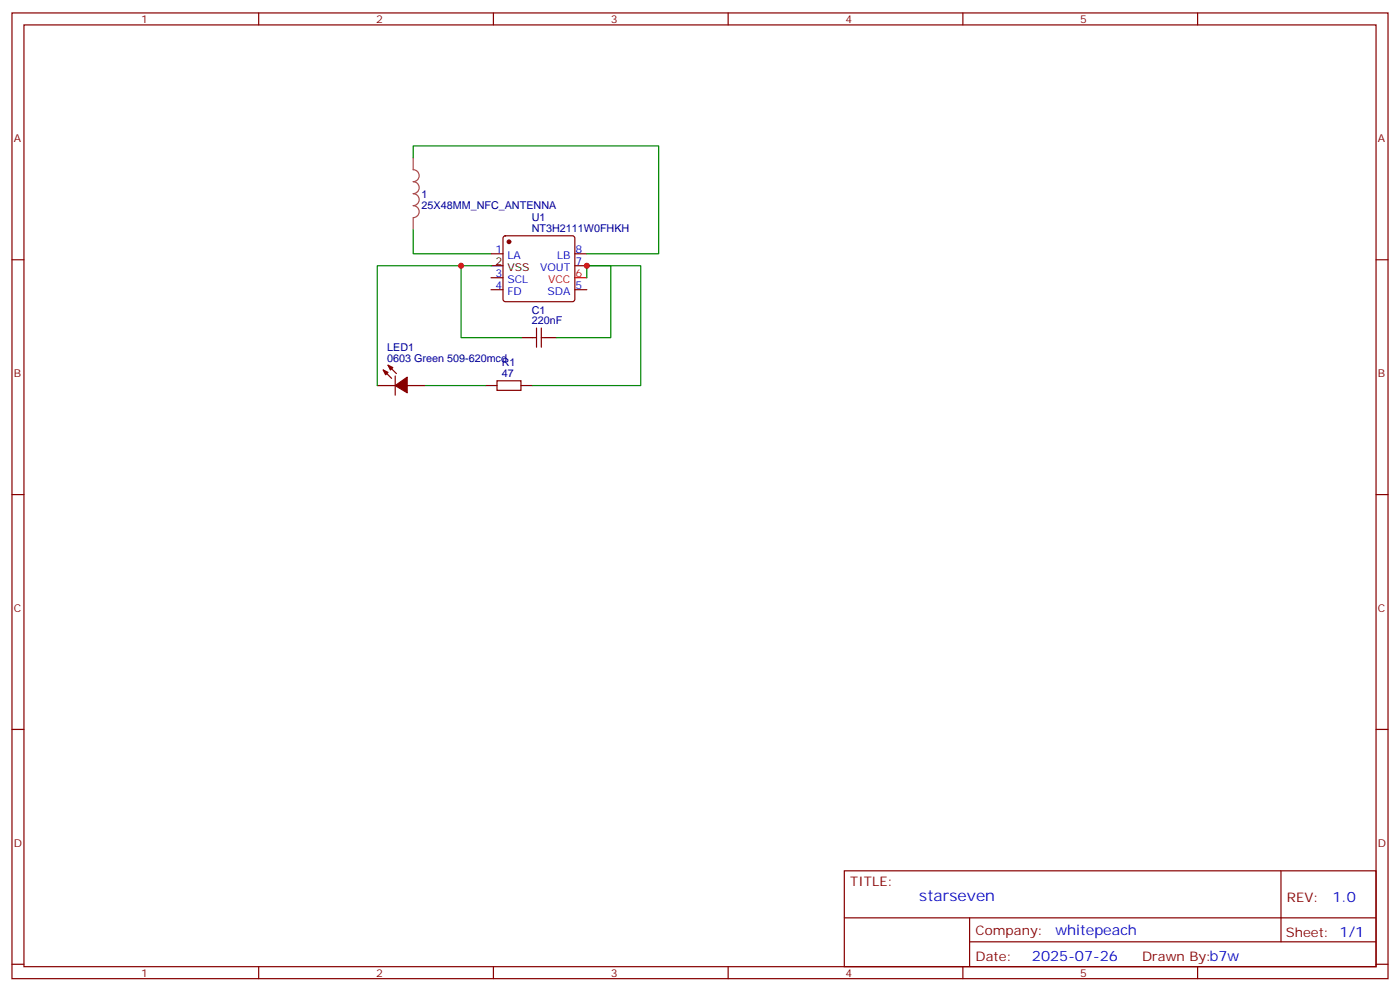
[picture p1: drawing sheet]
<svg xmlns="http://www.w3.org/2000/svg" width="412mm" height="292mm" viewBox="0 0 412 292" stroke-linecap="round" stroke-linejoin="round" font-family="sans-serif">
<g fill="none" stroke="#870000" stroke-width=".35">
<path d="M3.5 3.8h405.4v284.3h-405.4zM7.1 7.3h398.2v277.3h-398.2zM76.2 3.8v3.5M145.3 3.8v3.5M214.5 3.8v3.5M283.6 3.8v3.5M352.8 3.8v3.5M3.5 76.5h3.6M144.6 74.7h3.6M148.4 69.6l.5-.2h19.7l.5 .2 .2 .5v18l-.2 .5-.5 .2h-19.7l-.5-.2-.2-.5v-18zM169.3 74.7h3.6M169.3 78.2h3.6"/>
<path d="M405.3 76.5h3.6M144.6 85.3h3.6M144.6 81.8h3.6M157 99.4h1M158 96.6v5.6M159.5 96.6v5.6M159.5 99.4h1M169.3 85.3h3.6M111.1 113.5h5.3M112.9 108.9l2.5 2.5M114.3 107.5l2.5 2.5M116.4 110.7v5.6"/>
<path d="M119.9 113.5h5.3M146.4 112.1h7.1v2.8h-7.1zM3.5 145.6h3.6M405.3 145.6h3.6M3.5 214.8h3.6M405.3 214.8h3.6M248.7 256.4h156.6v28.2h-156.6zM377.3 256.4v20.9M248.7 270.2h156.5M285.6 277.3h119.6M285.6 270.2v14.2M3.5 283.9h3.6"/>
<path d="M76.2 284.6v3.5M145.3 284.6v3.5M214.5 284.6v3.5M283.6 284.6v3.5M352.8 284.6v3.5M405.3 283.9h3.6"/>
</g>
<path d="M169.3 81.8h3.6" fill="none" stroke="#f00" stroke-width=".35"/>
<path d="M144.6 78.2h3.6M153.5 99.4h3.5M160.5 99.4h3.5M142.9 113.5h3.5M153.5 113.5h3.5" fill="none" stroke="#000" stroke-width=".35"/>
<g fill="#870000" stroke="#870000" stroke-width=".35">
<path d="M116.4 113.5l3.5-2.4v4.5z"/>
<path d="M114.3 107.5l1.4 .7-.7 .7z"/>
<path d="M112.9 108.9l1.4 .7-.7 .7z"/>
<circle cx="149.9" cy="71.2" r=".53"/>
</g>
<path d="M121.7 46.5v3.5a1.76 1.76 0 0 1 1.8 1.7 1.76 1.76 0 0 1-1.8 1.8 1.76 1.76 0 0 1 1.8 1.8 1.76 1.76 0 0 1-1.8 1.7 1.76 1.76 0 0 1 1.8 1.8 1.76 1.76 0 0 1-1.8 1.8 1.76 1.76 0 0 1 1.8 1.7 1.76 1.76 0 0 1-1.8 1.8M121.7 64.2v3.5" fill="none" stroke="#a64a4a" stroke-width=".35"/>
<path d="M121.7 46.5v-3.5h72.3v31.7h-21.1M121.7 67.7v7h22.9M135.8 78.2h-24.7v35.3M144.6 78.2h-8.8v21.2h17.7M172.9 78.2h15.8v35.3h-31.7M172.9 81.8v-3.6h7v21.2h-15.9M125.2 113.5h17.7" fill="none" stroke="#008700" stroke-width=".35"/>
<g fill="#c00">
<circle cx="172.9" cy="78.2" r=".88"/>
<circle cx="135.8" cy="78.2" r=".88"/>
</g>
<text font-size="4.6" fill="#00f" x="270.8" y="265.4">starseven</text>
<g font-size="4.2" fill="#00f">
<text x="392.5" y="265.7">1.0</text>
<text x="310.9" y="275.2">whitepeach</text>
<text x="304" y="283">2025-07-26</text>
</g>
<g font-size="3.9" fill="#800">
<text x="250.5" y="261">TITLE:</text>
<text x="379.1" y="265.7">REV:</text>
<text x="287.4" y="275.2">Company:</text>
<text x="378.7" y="275.8">Sheet: 1/1</text>
<text x="287.4" y="282.9">Date:</text>
<text x="336.4" y="282.9">Drawn By:b7w</text>
</g>
<g font-size="3.2" fill="#800">
<text x="41.6" y="6.8">1</text>
<text x="110.8" y="6.8">2</text>
<text x="179.9" y="6.8">3</text>
<text x="249.1" y="6.8">4</text>
<text x="318.2" y="6.8">5</text>
<text x="4.1" y="41.9">A</text>
<text x="405.9" y="41.9">A</text>
<text x="4.1" y="111.1">B</text>
<text x="405.9" y="111.1">B</text>
<text x="4.1" y="180.2">C</text>
<text x="405.9" y="180.2">C</text>
<text x="4.1" y="249.3">D</text>
<text x="405.9" y="249.3">D</text>
<text x="41.6" y="287.6">1</text>
<text x="110.8" y="287.6">2</text>
<text x="179.9" y="287.6">3</text>
<text x="249.1" y="287.6">4</text>
<text x="318.2" y="287.6">5</text>
</g>
<g font-size="3.2" fill="#000080">
<text x="124.2" y="58.2">1</text>
<text x="124.2" y="61.4">25X48MM_NFC_ANTENNA</text>
<text x="156.6" y="65.2">U1</text>
<text x="156.6" y="68.4">NT3H2111W0FHKH</text>
<text x="156.6" y="95.5">220nF</text>
<text x="156.6" y="92.3">C1</text>
<text x="114.1" y="106.5">0603 Green 509-620mcd</text>
<text x="114.1" y="103.3">LED1</text>
<text x="147.8" y="107.8">R1</text>
<text x="147.8" y="111.1">47</text>
</g>
<g font-size="3.2">
<text x="146" y="77.9">2</text>
<text x="149.5" y="79.7">VSS</text>
</g>
<g font-size="3.2" fill="#00f">
<text x="146" y="74.4">1</text>
<text x="149.5" y="76.1">LA</text>
<text x="164.1" y="76.1">LB</text>
<text x="169.5" y="74.4">8</text>
<text x="169.5" y="77.9">7</text>
<text x="146" y="81.4">3</text>
<text x="149.5" y="83.2">SCL</text>
<text x="159.1" y="79.7">VOUT</text>
<text x="146" y="84.9">4</text>
<text x="149.5" y="86.7">FD</text>
<text x="161.2" y="86.7">SDA</text>
<text x="169.5" y="84.9">5</text>
</g>
<g font-size="3.2" fill="#f00">
<text x="161.4" y="83.2">VCC</text>
<text x="169.5" y="81.4">6</text>
</g>
</svg>
